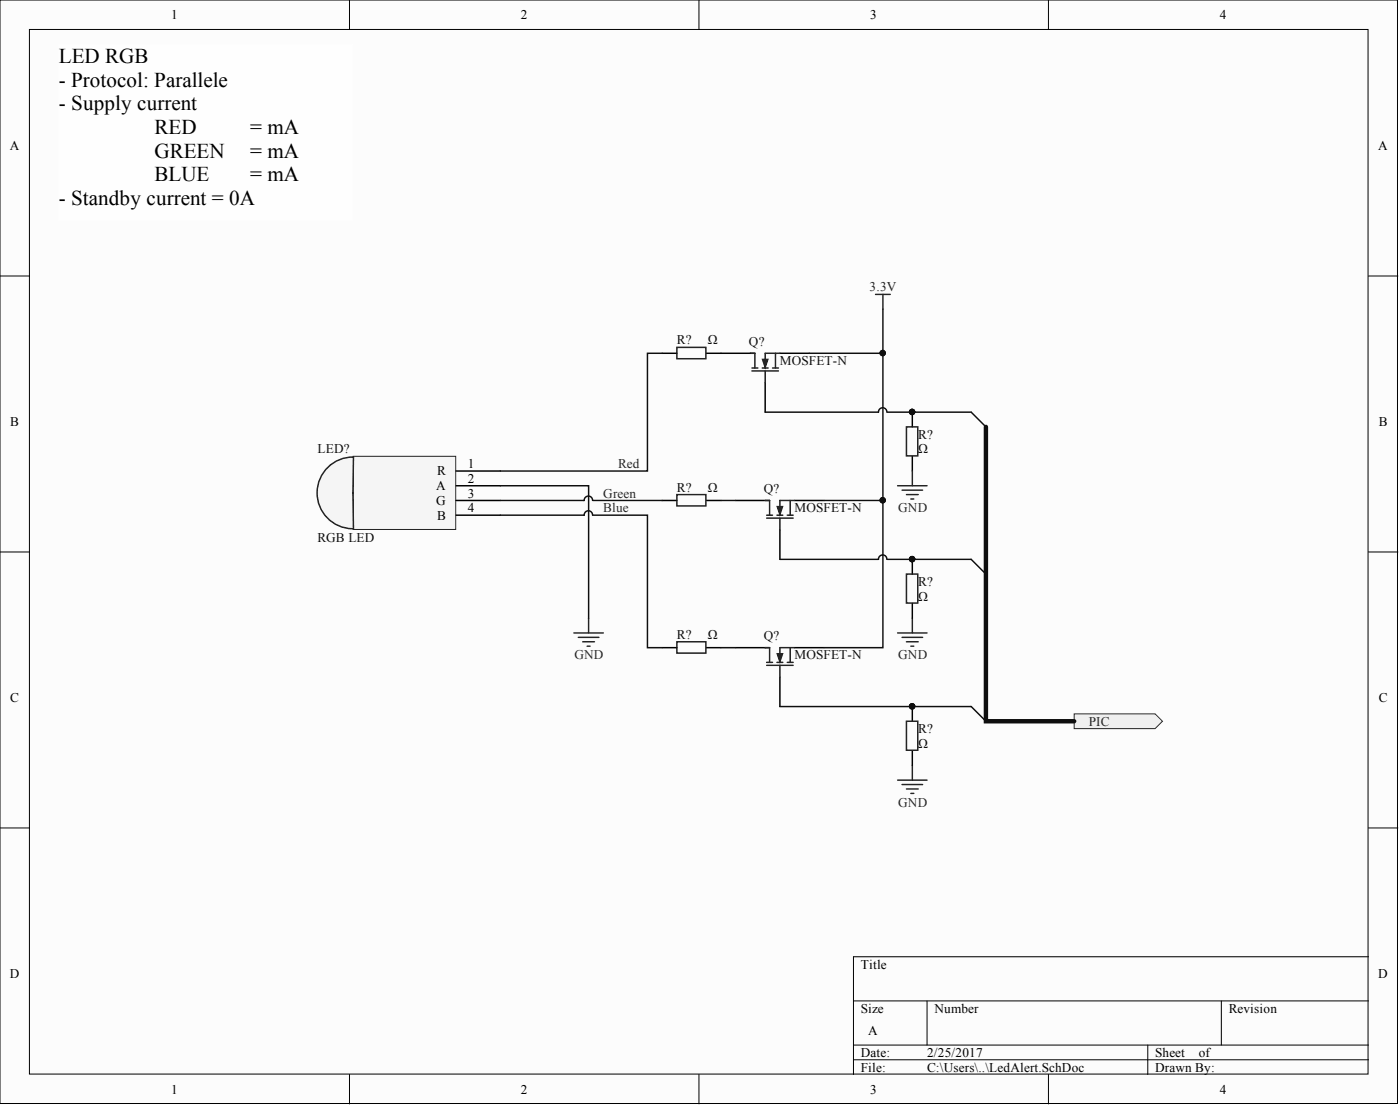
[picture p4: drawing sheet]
<svg xmlns="http://www.w3.org/2000/svg" width="241mm" height="190mm" viewBox="0 0 241 190" stroke-linecap="round" stroke-linejoin="round" font-family="sans-serif">
<g fill="#fcfcfc" stroke="#000" stroke-width=".17">
<path d="M0 0h240.9v190.1h-240.9z"/>
<path d="M5.1 5.1h230.7v179.9h-230.7z"/>
</g>
<g fill="none" stroke="#000" stroke-width=".17">
<path d="M60.2 0v5.1M120.5 0v5.1M180.7 0v5.1M0 47.5h5.1M235.9 47.5h5M0 95.1h5.1M235.9 95.1h5M0 142.6h5.1M235.9 142.6h5M147.1 172.4h88.8M159.8 172.4v7.6M210.5 172.4v7.6"/>
<path d="M235.9 164.8h-88.8v20.3M60.2 185.1v5M120.5 185.1v5M147.1 180h88.8M147.1 182.5h88.8M180.7 185.1v5M197.8 180v5.1"/>
</g>
<path d="M98.9 109h5.1M99.7 109.8h3.5M100.4 110.5h2.1M101.2 111.3h.5M101.4 106.5v2.5" fill="none" stroke="#262626" stroke-width=".25"/>
<path d="M114.1 86.2h2.6M121.7 86.2h2.6" fill="none" stroke="#000" stroke-width=".25"/>
<path d="M116.7 85.2h5v1.9h-5z" fill="none" stroke="#1c1c1c" stroke-width=".25"/>
<path d="M60.9 78.6h17.6v12.6h-17.6z" fill="#f5f5f5" stroke="#262626" stroke-width=".17"/>
<path d="M78.6 81.1h7.6M78.6 83.7h7.6M78.6 86.2h7.6M78.6 88.7h7.6" fill="none" stroke="#000" stroke-width=".25"/>
<path d="M56.5 80.5a6.2 6.2 0 0 0-1.4 6.8 6.2 6.2 0 0 0 5.8 3.8l-.1-6.2 .1-6.2a6.2 6.2 0 0 0-4.4 1.8zM60.9 78.7l-.1 6.2z" fill-rule="evenodd" fill="#f5f5f5" stroke="#1c1c1c" stroke-width=".25"/>
<path d="M167.4 71l2.5 2.5M167.4 96.3l2.5 2.6M167.4 121.7l2.5 2.5" fill="none" stroke="#0e0e0e" stroke-width=".25"/>
<path d="M185.1 123h14l1.3 1.2-1.3 1.3h-14z" fill-rule="evenodd" fill="#f0f0f0" stroke="#262626" stroke-width=".17"/>
<g fill="none" stroke="#000" stroke-width=".25">
<path d="M114.1 60.9h2.6M121.7 60.9h7.6M131.9 65.9v5.1M134.4 60.9h5.1M157.2 78.6v2.5M126.8 86.2h5.1M134.4 91.3v5M137 86.2h5M114.1 111.6h2.6M121.7 111.6h2.6M126.8 111.6h5.1M134.4 116.6v5.1"/>
<path d="M137 111.6h5M157.2 103.9v2.6M157.2 129.3v2.5"/>
</g>
<g fill="none" stroke="#1c1c1c" stroke-width=".25">
<path d="M116.7 59.8h5v2h-5zM129.3 60.9h.8v2.5M129.6 63.9h4.6M129.6 63.4h1M131.4 63.4h1M131.9 63.9v2M133.2 63.4h1M133.7 60.9v2.5M134.4 60.9h-2.5v2.5M156.2 73.5h2v5h-2zM131.9 86.2h.7v2.5M132.1 89.2h4.6"/>
<path d="M132.1 88.7h1.1M133.9 88.7h1M134.4 89.2v2.1M135.7 88.7h1M136.2 86.2v2.5M137 86.2h-2.6v2.5M156.2 98.9h2v5h-2zM116.7 110.5h5v2h-5zM131.9 111.6h.7v2.5M132.1 114.6h4.6M132.1 114.1h1.1M133.9 114.1h1"/>
<path d="M134.4 114.6v2M135.7 114.1h1M136.2 111.6v2.5M137 111.6h-2.6v2.5M156.2 124.2h2v5h-2z"/>
</g>
<g fill="#1c1c1c" stroke="#1c1c1c" stroke-width=".17">
<path d="M133.9 87.2h1l-.5 1.5z"/>
<path d="M133.9 112.6h1l-.5 1.5z"/>
<path d="M131.4 61.9h1l-.5 1.5z"/>
</g>
<g fill="none" stroke="#262626" stroke-width=".25">
<path d="M150.9 50.7h2.5M152.2 50.7v2.5M154.7 83.7h5.1M155.5 84.4h3.5M156.2 85.2h2.1M157 85.9h.5M157.2 81.1v2.6M154.7 109h5.1M155.5 109.8h3.5M156.2 110.5h2.1M157 111.3h.5M157.2 106.5v2.5"/>
<path d="M154.7 134.4h5.1M155.5 135.1h3.5M156.2 135.9h2.1M157 136.7h.5M157.2 131.8v2.6"/>
</g>
<g fill="none" stroke="#0e0e0e" stroke-width=".25">
<path d="M152.2 53.2v58.4h-10.2M114.1 60.9h-2.5v20.2h-25.4M139.5 60.9h12.7M152.9 71a.72 .72 0 0 0-.8-.8 .72 .72 0 0 0-.7 .8h-19.5M152.9 71h14.5M86.2 83.7h15.2v22.8M102.1 86.2a.72 .72 0 0 0-.7-.8 .72 .72 0 0 0-.7 .8h-14.5M102.1 88.7a.72 .72 0 0 0-.7-.7 .72 .72 0 0 0-.7 .7h-14.5M102.2 88.7h9.4v22.9h2.5M102.2 86.2h11.9M124.3 86.2h2.5M142 86.2h10.2"/>
<path d="M152.9 96.3a.72 .72 0 0 0-.8-.7 .72 .72 0 0 0-.7 .7h-17M152.9 96.3h14.5M124.3 111.6h2.5M134.4 121.7h33"/>
</g>
<g fill="#0e0e0e" stroke="#0e0e0e" stroke-width=".17">
<circle cx="152.1" cy="86.2" r=".47"/>
<circle cx="152.1" cy="60.8" r=".47"/>
</g>
<path d="M169.9 73.5v50.7h15.2" fill="none" stroke="#0e0e0e" stroke-width=".76"/>
<path d="M10.1 7.6h50.7v30.4h-50.7z" fill="#fefefe" stroke="#fefefe" stroke-width=".17"/>
<g font-size="3.6">
<text x="10.1" y="10.9">LED RGB</text>
<text x="10.1" y="15">- Protocol: Parallele</text>
<text x="10.1" y="19">- Supply current</text>
<text x="26.6" y="23.1">RED</text>
<text x="43.1" y="23.1">= mA</text>
<text x="26.6" y="27.1">GREEN</text>
<text x="43.1" y="27.1">= mA</text>
<text x="10.1" y="35.2">- Standby current = 0A</text>
<text x="26.6" y="31.2">BLUE</text>
<text x="43.1" y="31.2">= mA</text>
</g>
<g font-size="3.5" fill="#0e0e0e">
<text x="156.3" y="73">PIR?01</text>
<text x="156.3" y="98.4">PIR?01</text>
<text x="156.3" y="123.8">PIR?01</text>
</g>
<g font-size="2.3">
<text x="29.5" y="3.3">1</text>
<text x="89.8" y="3.3">2</text>
<text x="150" y="3.3">3</text>
<text x="210.3" y="3.3">4</text>
<text x="1.7" y="25.8">A</text>
<text x="237.6" y="25.8">A</text>
<text x="1.8" y="73.4">B</text>
<text x="237.6" y="73.4">B</text>
<text x="75.3" y="81.9">R</text>
<text x="80.7" y="80.6">1</text>
<text x="80.7" y="83.2">2</text>
<text x="75.2" y="84.4">A</text>
<text x="75.2" y="87">G</text>
<text x="75.3" y="89.5">B</text>
<text x="80.7" y="85.7">3</text>
<text x="80.7" y="88.2">4</text>
<text x="1.8" y="120.9">C</text>
<text x="237.6" y="120.9">C</text>
<text x="148.4" y="166.8">Title</text>
<text x="1.7" y="168.4">D</text>
<text x="237.6" y="168.4">D</text>
<text x="148.4" y="174.4">Size</text>
<text x="149.6" y="178.2">A</text>
<text x="161.1" y="174.4">Number</text>
<text x="211.8" y="174.4">Revision</text>
<text x="148.4" y="182">Date:</text>
<text x="148.4" y="184.6">File:</text>
<text x="159.8" y="182">2/25/2017</text>
<text x="159.8" y="184.6">C:\Users\..\LedAlert.SchDoc</text>
<text x="199.1" y="182">Sheet</text>
<text x="199.1" y="184.6">Drawn By:</text>
<text x="206.6" y="182">of</text>
<text x="29.5" y="188.4">1</text>
<text x="89.8" y="188.4">2</text>
<text x="150" y="188.4">3</text>
<text x="210.3" y="188.4">4</text>
</g>
<g font-size="2.3" fill="#262626">
<text x="149.9" y="50.2">3.3V</text>
<text x="106.5" y="80.6">Red</text>
<text x="104" y="85.7">Green</text>
<text x="104" y="88.2">Blue</text>
<text x="154.8" y="88.2">GND</text>
<text x="99" y="113.6">GND</text>
<text x="154.8" y="113.6">GND</text>
<text x="187.7" y="125">PIC</text>
<text x="154.8" y="138.9">GND</text>
</g>
<g font-size="2.3" fill="#0e0e0e">
<text x="116.7" y="59.3">R?</text>
<text x="122" y="59.3">Ω</text>
<text x="129.1" y="59.6">Q?</text>
<text x="134.4" y="62.9">MOSFET-N</text>
<text x="158.3" y="75.6">R?</text>
<text x="54.7" y="78.1">LED?</text>
<text x="158.3" y="78.1">Ω</text>
<text x="116.7" y="84.7">R?</text>
<text x="122" y="84.7">Ω</text>
<text x="131.6" y="84.9">Q?</text>
<text x="137" y="88.2">MOSFET-N</text>
<text x="54.7" y="93.3">RGB LED</text>
<text x="158.3" y="100.9">R?</text>
<text x="158.3" y="103.4">Ω</text>
<text x="116.7" y="110">R?</text>
<text x="122" y="110">Ω</text>
<text x="131.6" y="110.3">Q?</text>
<text x="137" y="113.6">MOSFET-N</text>
<text x="158.3" y="126.3">R?</text>
<text x="158.3" y="128.8">Ω</text>
</g>
</svg>
